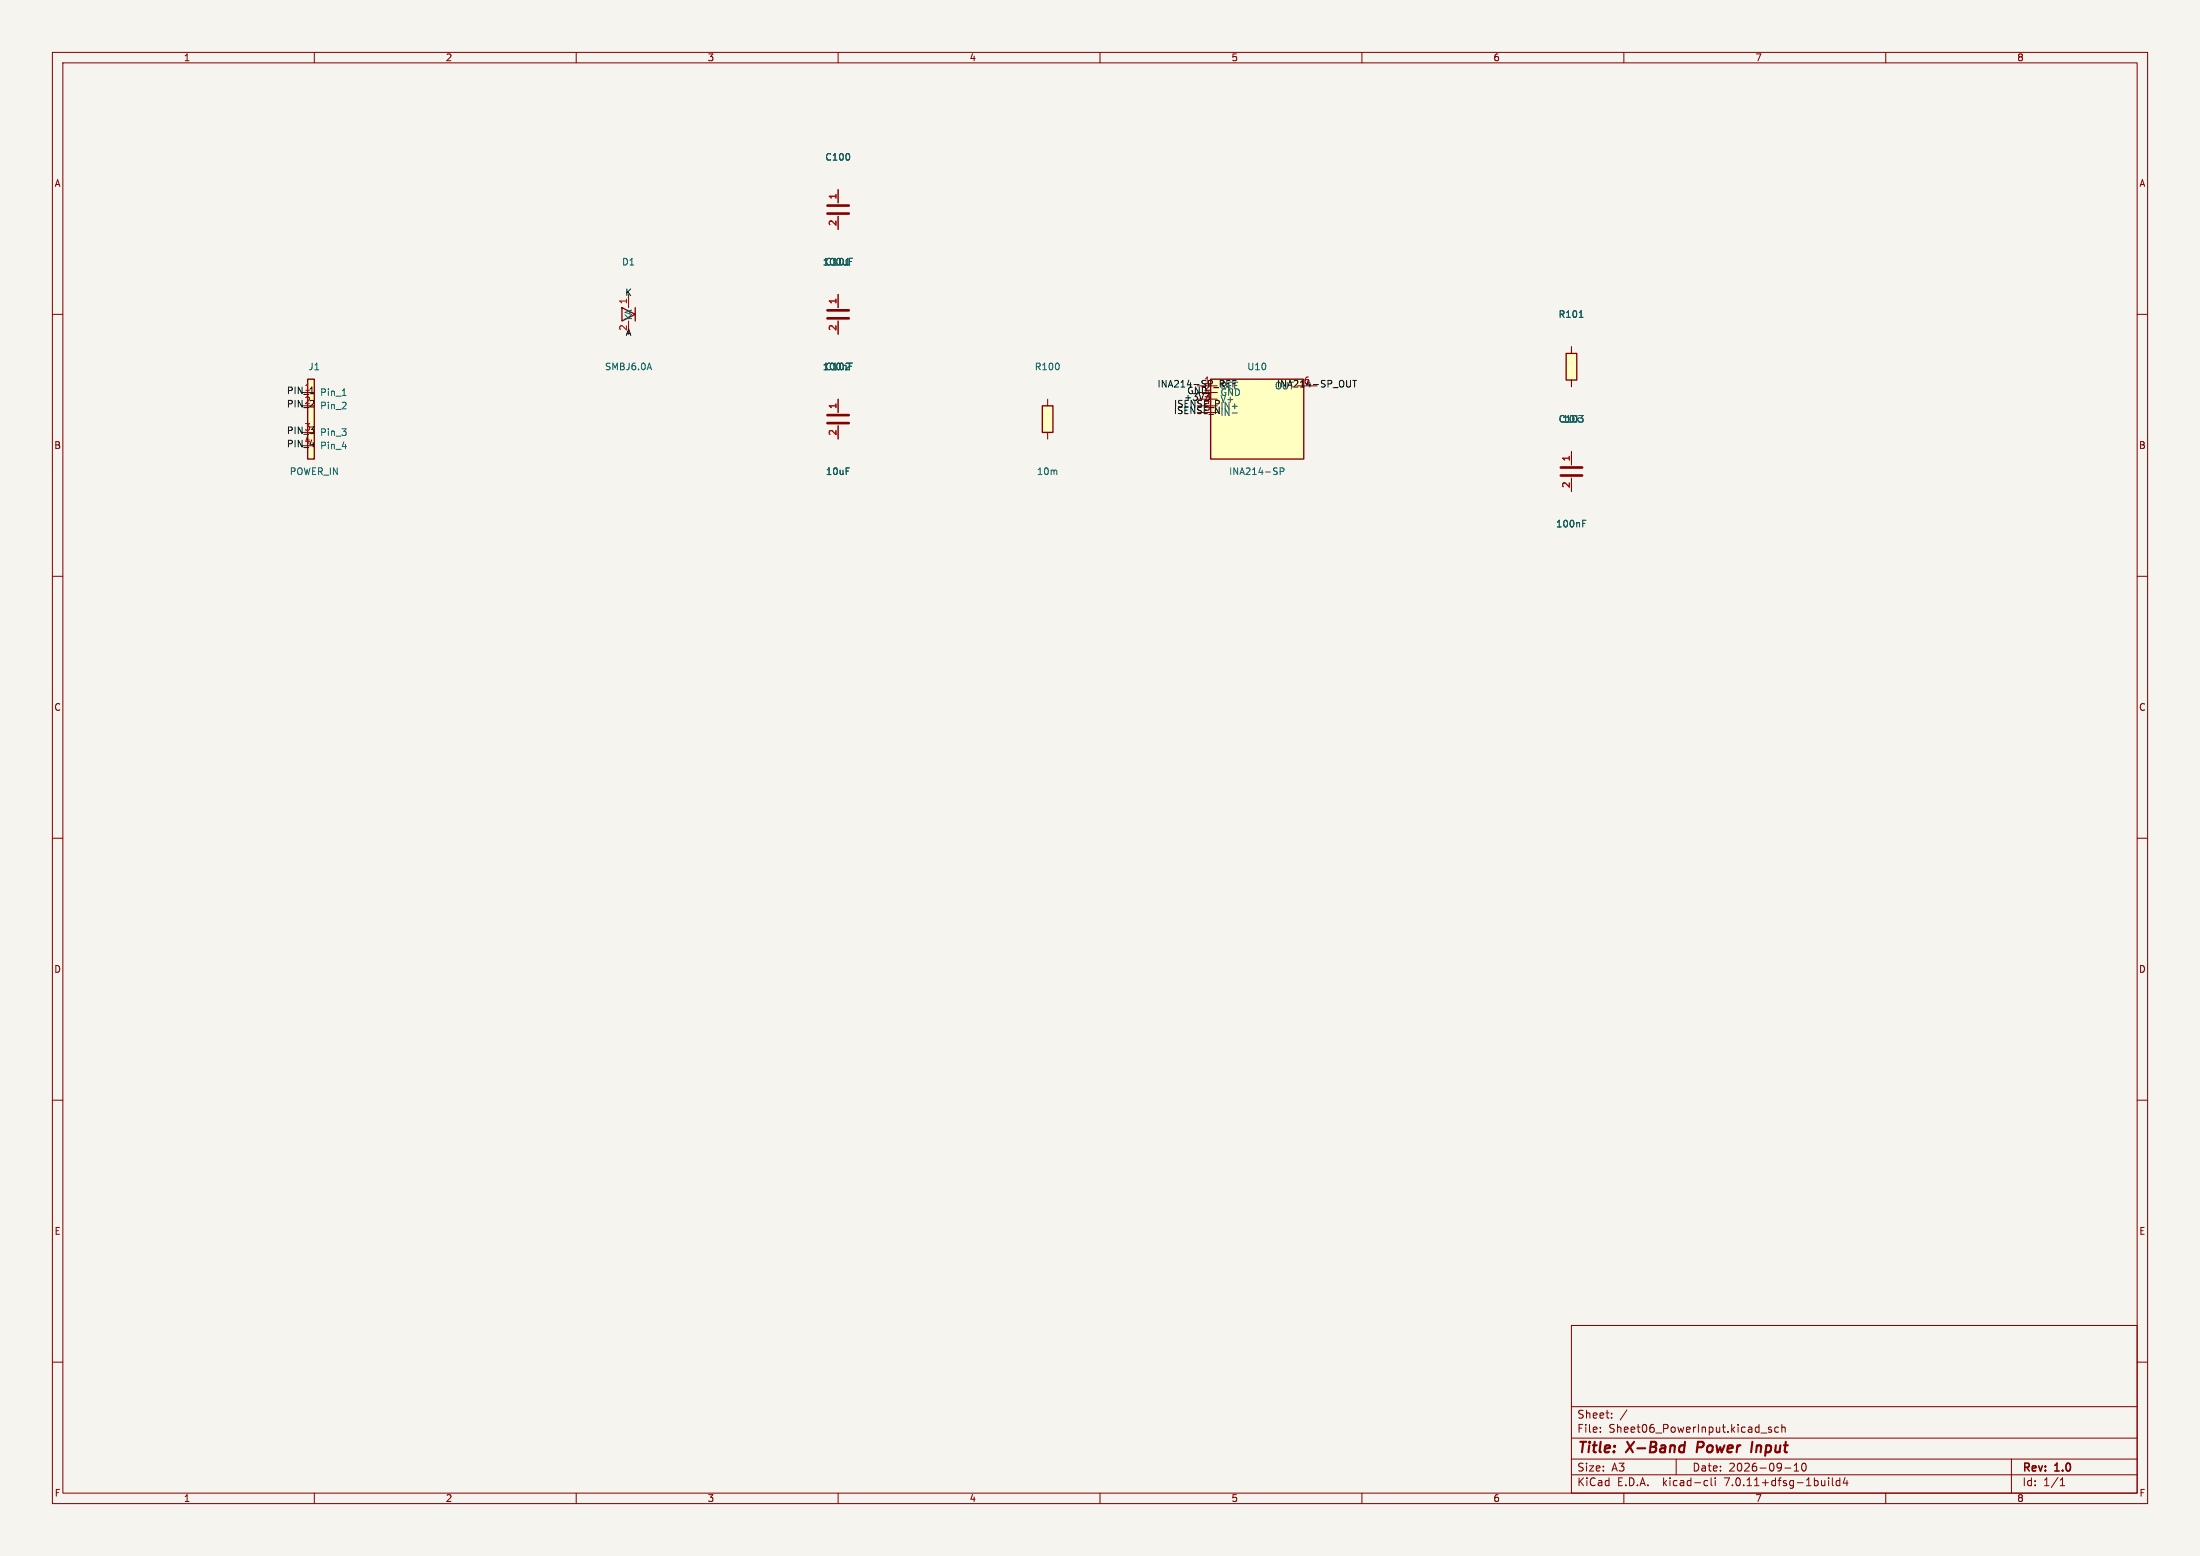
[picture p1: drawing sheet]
<svg xmlns="http://www.w3.org/2000/svg" width="420mm" height="297mm" viewBox="0 0 420 297" stroke-linecap="round" stroke-linejoin="round" font-family="sans-serif">
<path d="M0 0h420v297h-420z" fill="#f5f4ef" stroke="#f5f4ef" stroke-width=".19"/>
<g fill="none" stroke="#840000" stroke-width=".19">
<path d="M10 10h400v277h-400zM12 12h396v273h-396zM60 10v2M110 10v2M160 10v2M210 10v2M260 10v2M310 10v2M360 10v2M160 36.2v2.5M10 60h2M120 56.2v2.5"/>
<path d="M160 41.3v2.5M160 56.2v2.5M408 60h2M57.5 74.9h2.5M120 61.3v2.5M160 61.3v2.5M160 76.2v2.5M200 76.2v1.3M228.6 73.7h3.8M228.6 74.9h3.8M228.6 76.2h3.8M228.6 77.5h3.8"/>
<path d="M228.6 78.7h3.8M247.6 73.7h3.8M300 66.2v1.3M300 72.5v1.3M160 81.3v2.5M200 82.5v1.3M300 86.2v2.5M300 91.3v2.5M10 110h2M408 110h2M10 160h2M408 160h2"/>
<path d="M10 210h2M408 210h2M10 260h2M300 253h108v32h-108zM408 260h2M300 278.5h108M300 274.5h108M300 268.5h108M305.5 273.2v.2M305.5 272.5v.1M307.7 270.5v.2M307.7 269.8v.1"/>
<path d="M310.6 269.1l-1.3 1.9M320 278.5v3M336.2 273.5h1.1M338.2 272.5l-.4-.1-.2 .2 .1 .2 .5 .2v.3h-.6M339.5 272.5l-.4-.1-.3 .3 .1 .6h.6M340.2 272.5l.2-.1 .3 .1 .1 .9M340.2 271.9v1.5M342.5 279.7l.4-.4v1.5M344.2 279.4l.1-.1a.8 .8 0 0 1 .5 .7 .8 .8 0 0 1-.5 .8 1 1 0 0 1-.1-1.4zM384 278.5v6.5M60 285v2M110 285v2"/>
<path d="M160 285v2M210 285v2M260 285v2M300 281.5h108M310 285v2M325.6 282.6l.4 .1M326 283.5l-.4 .1M326.7 282.1v1.3l.2 .2M327.4 282.1v.1M327.4 282.6v1M340.7 280.2h1.2M342.5 280.8h.9"/>
<path d="M349.1 282.1v.1M349.1 282.6v1M349.8 282.1v1.3l.2 .2M351.2 282.7l-.4-.1-.3 .3 .2 .6h.5M351.2 282.1v1.5M352.2 282l-.3 1.1h.9M352.6 282.6v1M360 285v2M393.3 283.6h.9M393.3 282.5l.4-.4v1.5"/>
</g>
<path d="M321.7 275.2l-.3 2M324.2 275.2l-.3 2M334.5 275.2l-.2 2" fill="none" stroke="#840000" stroke-width=".4"/>
<path d="M158 39.2h4M158 59.2h4M158 40.8h4M158 79.2h4M158 60.8h4M158 80.8h4M298 90.8h4M298 89.2h4" fill="none" stroke="#840000" stroke-width=".51"/>
<g fill="none" stroke="#006464" stroke-width=".19">
<path d="M162.1 49.9h.5M162.1 49.3h.7M65.3 78h.8M65.3 75.5h.8M66 76.9v.4M124 69.3l.4 1.3M162.1 69.9h.5M162.1 69.3h.7M301.5 60.6h.7M65.3 85.2h.8M244.4 90l.6-.1 .1-.2-.1-.3-.6-.1v1.3M302.1 99.9h.5"/>
<path d="M302.1 99.3h.7"/>
</g>
<g fill="#ffffc2" stroke="#ffffc2" stroke-width=".19">
<path d="M231.1 72.4h17.8v15.2h-17.8z"/>
<path d="M58.7 72.4h1.3v15.2h-1.3z"/>
<path d="M299 67.5h2v5h-2z"/>
<path d="M199 77.5h2v5h-2z"/>
</g>
<path d="M118.7 58.7l2.6 1.3-2.6 1.3zM58.7 72.4h1.3v15.2h-1.3zM199 77.5h2v5h-2zM231.1 72.4h17.8v15.2h-17.8zM299 67.5h2v5h-2z" fill="none" stroke="#840000" stroke-width=".25"/>
<path d="M59.2 75.2h.7M234.2 72.6h.6M236 72.6h-.6v1.3M258.2 72.6h.8M258.6 72.6v1.3" fill="none" stroke="#0f0f0f" stroke-width=".19"/>
<g font-size="2.8" fill="#840000">
<text x="301" y="277.9">Title:</text>
<text x="310.6" y="277.9">X-Band</text>
<text x="324.8" y="277.9">Power</text>
<text x="336" y="277.9">Input</text>
</g>
<g font-size="2.1" fill="#840000">
<text x="301" y="273.7">File:</text>
<text x="301" y="271">Sheet:</text>
<text x="307.1" y="273.7">Sheet06_PowerInput.kicad_sch</text>
<text x="301" y="281.1">Size:</text>
<text x="307.6" y="281.1">A3</text>
<text x="323" y="281.1">Date:</text>
<text x="330" y="281.1">2026-09-10</text>
<text x="386" y="281.3">Rev:</text>
<text x="392.4" y="281.3">1.0</text>
<text x="301" y="283.9">KiCad</text>
<text x="308.7" y="283.9">E.D.A.</text>
<text x="317.6" y="283.9">kicad-cli</text>
<text x="329.5" y="283.9">7.0.11+dfsg-1build4</text>
<text x="386" y="283.9">Id:</text>
<text x="390.1" y="283.9">1/1</text>
</g>
<g font-size="1.8" fill="#840000">
<text x="35" y="11.9">1</text>
<text x="85" y="11.9">2</text>
<text x="135" y="11.9">3</text>
<text x="185" y="11.9">4</text>
<text x="235" y="11.9">5</text>
<text x="285" y="11.9">6</text>
<text x="335" y="11.9">7</text>
<text x="385" y="11.9">8</text>
<text x="10.3" y="35.9">A</text>
<text x="408.3" y="35.9">A</text>
<text x="10.3" y="85.9">B</text>
<text x="408.2" y="85.9">B</text>
<text x="10.3" y="135.9">C</text>
<text x="408.2" y="135.9">C</text>
<text x="10.3" y="185.9">D</text>
<text x="408.2" y="185.9">D</text>
<text x="10.3" y="235.9">E</text>
<text x="408.3" y="235.9">E</text>
<text x="10.3" y="285.9">F</text>
<text x="35" y="286.9">1</text>
<text x="85" y="286.9">2</text>
<text x="135" y="286.9">3</text>
<text x="185" y="286.9">4</text>
<text x="235" y="286.9">5</text>
<text x="285" y="286.9">6</text>
<text x="335" y="286.9">7</text>
<text x="385" y="286.9">8</text>
<text x="408.3" y="285.9">F</text>
</g>
<g font-size="1.8" fill="#006464">
<text x="157.4" y="30.9">C100</text>
<text x="118.7" y="50.9">D1</text>
<text x="157" y="50.9">100uF</text>
<text x="157.4" y="50.9">C101</text>
<text x="120.9" y="61.2" transform="rotate(-90 120.9 61.2)">KA</text>
<text x="297.4" y="60.9">R101</text>
<text x="58.8" y="70.9">J1</text>
<text x="115.4" y="70.9">SMBJ6.0A</text>
<text x="157.4" y="70.9">C102</text>
<text x="197.4" y="70.9">R100</text>
<text x="238" y="70.9">U10</text>
<text x="61" y="75.8">Pin_1</text>
<text x="232.9" y="75.8">GND</text>
<text x="61" y="78.3">Pin_2</text>
<text x="61" y="83.4">Pin_3</text>
<text x="297.4" y="80.9">C103</text>
<text x="298.2" y="80.9">10k</text>
<text x="61" y="85.9">Pin_4</text>
<text x="55.2" y="90.9">POWER_IN</text>
<text x="157.6" y="90.9">10uF</text>
<text x="197.8" y="90.9">10m</text>
<text x="234.5" y="90.9">INA214-SP</text>
<text x="297" y="100.9">100nF</text>
</g>
<g font-size="1.8" fill="#a90000">
<text x="159.7" y="38.2" transform="rotate(-90 159.7 38.2)">1</text>
<text x="159.7" y="43.2" transform="rotate(-90 159.7 43.2)">2</text>
<text x="119.7" y="58.2" transform="rotate(-90 119.7 58.2)">1</text>
<text x="159.7" y="58.2" transform="rotate(-90 159.7 58.2)">1</text>
<text x="159.7" y="63.2" transform="rotate(-90 159.7 63.2)">2</text>
<text x="159.7" y="83.2" transform="rotate(-90 159.7 83.2)">2</text>
<text x="159.7" y="78.2" transform="rotate(-90 159.7 78.2)">1</text>
<text x="299.7" y="88.2" transform="rotate(-90 299.7 88.2)">1</text>
<text x="299.7" y="93.2" transform="rotate(-90 299.7 93.2)">2</text>
</g>
<g font-size="1.8" fill="#0f0f0f">
<text x="119.3" y="56.7">K</text>
<text x="119.4" y="64.3">A</text>
<text x="119.7" y="63.2" transform="rotate(-90 119.7 63.2)">2</text>
<text x="54.7" y="78">PIN_2</text>
<text x="54.7" y="75.4">PIN_1</text>
<text x="58" y="74.7">1</text>
<text x="58" y="77.2">2</text>
<text x="220.9" y="74.2">INA214-SP_REF</text>
<text x="224" y="78">ISENSE_PIN+</text>
<text x="225.9" y="76.7">+3V3</text>
<text x="226.5" y="75.4">GND</text>
<text x="229.8" y="73.4">1</text>
<text x="229.8" y="74.7">2</text>
<text x="229.8" y="75.9">3</text>
<text x="229.8" y="77.2">4</text>
<text x="232.9" y="74.5">REF</text>
<text x="232.9" y="77.1">V+</text>
<text x="243.3" y="74.5">OUT</text>
<text x="243.7" y="74.2">INA214-SP_OUT</text>
<text x="248.8" y="73.4">6</text>
<text x="54.7" y="83.1">PIN_3</text>
<text x="58" y="82.3">3</text>
<text x="224" y="79.2">ISENSE_NIN-</text>
<text x="229.8" y="78.5">5</text>
<text x="54.7" y="85.6">PIN_4</text>
<text x="58" y="84.8">4</text>
</g>
</svg>
